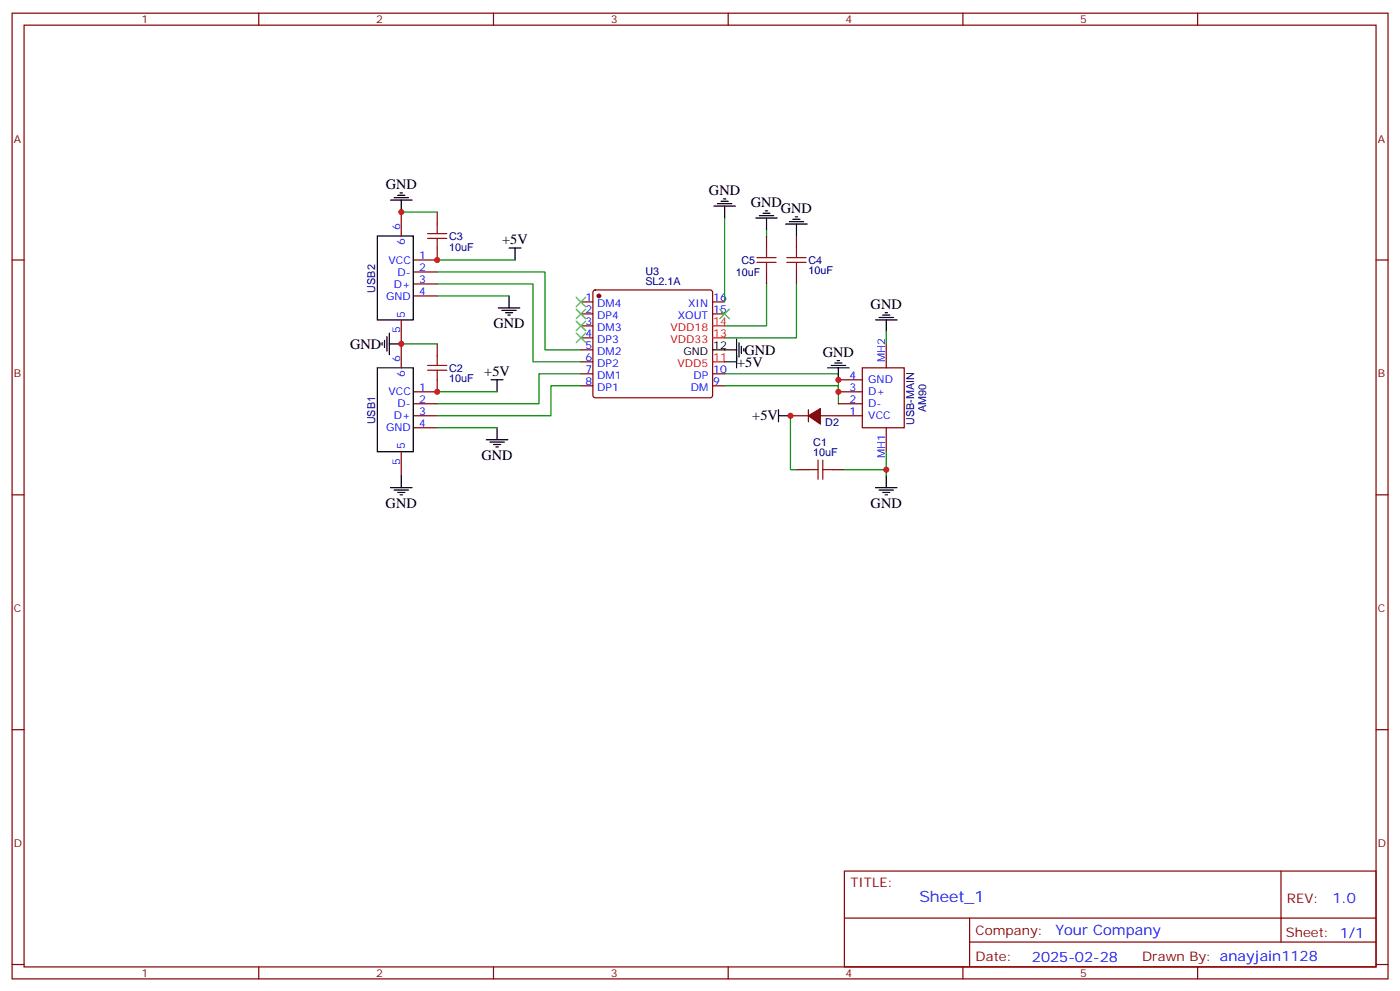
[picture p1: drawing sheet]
<svg xmlns="http://www.w3.org/2000/svg" width="412mm" height="292mm" viewBox="0 0 412 292" stroke-linecap="round" stroke-linejoin="round" font-family="sans-serif">
<g fill="none" stroke="#870000" stroke-width=".35">
<path d="M3.6 3.9h405.3v284.3h-405.3zM7.1 7.4h398.3v277.3h-398.3zM76.2 3.9v3.5M145.4 3.9v3.5M214.5 3.9v3.5M283.7 3.9v3.5M352.8 3.9v3.5M3.6 76.6h3.5M118.2 62.4v7.1M128.8 73v3.6h-7.1M128.8 62.4v3.6M225.8 69.5v3.5"/>
<path d="M234.6 69.5v3.5M405.4 76.6h3.5M118.2 94.2v14.1M121.7 80.1h7.1M121.7 83.6h7.1M121.7 87.1h7.1M171.1 88.9h3.6M171.1 92.4h3.6M171.1 96h3.6M171.1 99.5h3.6M174.9 85.6l.5-.2h33.8l.5 .2 .2 .5v30.3l-.2 .5-.5 .2h-33.8l-.5-.2-.2-.5v-30.3zM209.9 88.9h3.6"/>
<path d="M209.9 92.4h3.6M225.8 80.1v3.5M234.6 80.1v3.5M121.7 118.9h7.1M128.8 111.8v3.6h-7.1M128.8 101.2v3.6M171.1 103h3.6M171.1 106.5h3.6M171.1 110.1h3.6M171.1 113.6h3.6M209.9 110.1h3.6M209.9 113.6h3.6"/>
<path d="M247 115.4h7M247 118.9h7M247 111.8h7M254 108.3h12.4v17.6h-12.4zM261.1 101.2v7.1M118.2 133v7.1M121.7 122.4h7.1M121.7 125.9h7.1M232.9 122.4h5.3M234.6 138.3h3.6M238.2 120.6v3.6M241.7 122.4h12.3"/>
<path d="M245.2 138.3h3.5M261.1 125.9v7.1M3.6 145.7h3.5M405.4 145.7h3.5M3.6 214.8h3.5M405.4 214.8h3.5M248.7 256.5h156.7v28.2h-156.7zM377.4 256.5v20.9M248.8 270.3h156.4M285.7 277.4h119.5M285.7 270.3v14.1M3.6 284h3.5"/>
<path d="M76.2 284.7v3.5M145.4 284.7v3.5M214.5 284.7v3.5M283.7 284.7v3.5M352.8 284.7v3.5M405.4 284h3.5"/>
</g>
<g fill="none" stroke="#000" stroke-width=".35">
<path d="M115 58.9h6.4M116.1 58.2h4.2M117.2 57.5h2.1M117.9 56.8h.7M118.2 58.9v3.5M211.3 60h4.3M212.4 59.3h2.1M213.1 58.6h.7M111.2 69.5h10.5v24.7h-10.5zM150 73h3.5M151.7 73v3.6M210.3 60.7h6.3"/>
<path d="M213.5 60.7v3.5M222.6 64.2h6.4M223.7 63.5h4.2M224.8 62.8h2.1M225.5 62.1h.7M225.8 64.2v3.5M231.5 66h6.3M232.5 65.3h4.2M233.6 64.6h2.1M234.3 63.9h.7M234.6 66v3.5M114 99.1v4.3"/>
<path d="M114.7 98.1v6.3M146.8 90.7h6.3M147.8 91.4h4.3M148.9 92.1h2.1M149.6 92.8h.7M150 87.1v3.6M217 99.8v8.5M257.9 94.2h6.4M259 93.5h4.2M260 92.8h2.1M260.7 92.1h.7M261.1 94.2v3.5"/>
<path d="M111.2 108.3h10.5v24.7h-10.5zM112.6 100.9v.7M113.3 100.2v2.1M114.7 101.2h3.5M144.7 111.8h3.5M146.4 111.8v3.6M209.9 103h7.1M213.5 106.5h3.5M217.7 100.9v4.2M218.4 102v2.1M219.1 102.7v.7M243.8 108.3h6.4"/>
<path d="M244.9 107.6h4.2M245.9 106.9h2.1M246.6 106.2h.7M247 108.3v3.5M143.3 129.5h6.3M144.3 130.2h4.3M145.4 130.9h2.1M146.1 131.6h.7M146.4 125.9v3.6M229.3 122.4h3.6M229.3 120.6v3.6M115 143.6h6.4"/>
<path d="M116.1 144.3h4.2M117.2 145h2.1M117.9 145.7h.7M118.2 140.1v3.5M257.9 143.6h6.4M259 144.3h4.2M260 145h2.1M260.7 145.7h.7M261.1 140.1v3.5"/>
</g>
<g fill="#870000" stroke="#870000" stroke-width=".35">
<path d="M238.2 122.4l3.5-2.1v4.6z"/>
<circle cx="176.4" cy="87.1" r=".53"/>
</g>
<path d="M209.9 99.5h3.6M209.9 96h3.6M209.9 106.5h3.6" fill="none" stroke="#f00" stroke-width=".35"/>
<g fill="none" stroke="#008700" stroke-width=".35">
<path d="M118.2 62.4h10.6M128.8 76.6h22.9M213.5 64.2v24.7M225.8 67.7v1.8M128.8 83.6h28.2v22.9h14.1M128.8 80.1h31.7v22.9h10.6M128.8 87.1h21.2M225.8 83.6v12.4h-12.3M234.6 83.6v15.9h-21.1M261.1 97.7v3.5M118.2 101.2h10.6M128.8 115.4h17.6"/>
<path d="M171.1 110.1h-12.3v8.8h-30M171.1 113.6h-8.8v8.8h-33.5M213.5 110.1h33.5v5.3M213.5 113.6h33.5v5.3M128.8 125.9h17.6M232.9 122.4v15.9h1.7M248.7 138.3h12.4M261.1 133v7.1"/>
</g>
<g fill="none" stroke="#a10000" stroke-width=".35">
<path d="M126 70.2h5.6M126 68.8h5.6M128.8 66v2.8M128.8 70.2v2.8M223 77.3h5.6M223 75.8h5.6M225.8 73v2.8M225.8 77.3v2.8M231.8 77.3h5.7M231.8 75.8h5.7M234.6 73v2.8M234.6 77.3v2.8"/>
<path d="M126 109h5.6M126 107.6h5.6M128.8 104.8v2.8M128.8 109v2.8M238.2 138.3h2.8M241 135.5v5.6M242.4 138.3h2.8M242.4 135.5v5.6"/>
</g>
<path d="M169.7 87.5l2.8 2.8M169.7 91l2.8 2.8M169.7 94.5l2.8 2.9M169.7 98.1l2.8 2.8M172.5 87.5l-2.8 2.8M172.5 91l-2.8 2.8M172.5 94.5l-2.8 2.9M172.5 98.1l-2.8 2.8M212.1 91l2.8 2.8M214.9 91l-2.8 2.8" fill="none" stroke="#3c3" stroke-width=".35"/>
<g fill="#c00">
<circle cx="232.9" cy="122.4" r=".88"/>
<circle cx="261.1" cy="138.3" r=".88"/>
<circle cx="128.8" cy="76.6" r=".88"/>
<circle cx="118.2" cy="62.4" r=".88"/>
<circle cx="128.8" cy="115.4" r=".88"/>
<circle cx="118.2" cy="101.2" r=".88"/>
<circle cx="247" cy="111.8" r=".88"/>
<circle cx="247" cy="115.4" r=".88"/>
</g>
<text font-size="4.6" fill="#00f" x="270.8" y="265.5">Sheet_1</text>
<g font-size="4.2">
<text x="113.6" y="55.7">GND</text>
<text x="208.9" y="57.4">GND</text>
<text x="221.2" y="60.9">GND</text>
<text x="230" y="62.7">GND</text>
<text x="148" y="71.9">+5V</text>
<text x="256.5" y="90.9">GND</text>
<text x="145.4" y="96.7">GND</text>
<text x="103.2" y="102.6">GND</text>
<text x="217.2" y="108">+5V</text>
<text x="219.3" y="104.4">GND</text>
<text x="242.4" y="105.1">GND</text>
<text x="142.7" y="110.7">+5V</text>
<text x="221.6" y="123.8">+5V</text>
<text x="141.8" y="135.5">GND</text>
<text x="113.6" y="149.6">GND</text>
<text x="256.5" y="149.6">GND</text>
</g>
<g font-size="4.2" fill="#00f">
<text x="392.5" y="265.7">1.0</text>
<text x="310.9" y="275.3">Your Company</text>
<text x="304" y="283.1">2025-02-28</text>
</g>
<g font-size="3.9" fill="#800">
<text x="250.5" y="261.1">TITLE:</text>
<text x="379.1" y="265.7">REV:</text>
<text x="287.4" y="275.3">Company:</text>
<text x="378.8" y="275.9">Sheet: 1/1</text>
<text x="287.4" y="282.9">Date:</text>
<text x="336.5" y="283">Drawn By: anayjain1128</text>
</g>
<g font-size="3.2" fill="#800">
<text x="41.7" y="6.9">1</text>
<text x="110.8" y="6.9">2</text>
<text x="180" y="6.9">3</text>
<text x="249.1" y="6.9">4</text>
<text x="318.2" y="6.9">5</text>
<text x="4.1" y="42">A</text>
<text x="405.9" y="42">A</text>
<text x="4.1" y="111.1">B</text>
<text x="405.9" y="111.1">B</text>
<text x="4.1" y="180.3">C</text>
<text x="405.9" y="180.3">C</text>
<text x="4.1" y="249.4">D</text>
<text x="405.9" y="249.4">D</text>
<text x="41.7" y="287.7">1</text>
<text x="110.8" y="287.7">2</text>
<text x="180" y="287.7">3</text>
<text x="249.1" y="287.7">4</text>
<text x="318.2" y="287.7">5</text>
</g>
<g font-size="3.2" fill="#00f">
<text x="117.9" y="67.7" transform="rotate(-90 117.9 67.7)">6</text>
<text x="114.4" y="77.6">VCC</text>
<text x="119.3" y="72.2" transform="rotate(-90 119.3 72.2)">6</text>
<text x="123.5" y="76.2">1</text>
<text x="117.2" y="81.1">D-</text>
<text x="123.5" y="79.7">2</text>
<text x="123.5" y="83.3">3</text>
<text x="113.8" y="88.2">GND</text>
<text x="116" y="84.7">D+</text>
<text x="123.5" y="86.8">4</text>
<text x="172.5" y="88.5">1</text>
<text x="210.1" y="88.5">16</text>
<text x="119.3" y="93.5" transform="rotate(-90 119.3 93.5)">5</text>
<text x="172.5" y="92.1">2</text>
<text x="172.5" y="95.6">3</text>
<text x="176" y="90.3">DM4</text>
<text x="176" y="93.8">DP4</text>
<text x="199.7" y="93.8">XOUT</text>
<text x="202.7" y="90.3">XIN</text>
<text x="210.1" y="92.1">15</text>
<text x="117.9" y="98" transform="rotate(-90 117.9 98)">5</text>
<text x="172.5" y="99.1">4</text>
<text x="176" y="97.4">DM3</text>
<text x="176" y="100.9">DP3</text>
<text x="117.9" y="106.5" transform="rotate(-90 117.9 106.5)">6</text>
<text x="172.5" y="102.7">5</text>
<text x="172.5" y="106.2">6</text>
<text x="176" y="104.4">DM2</text>
<text x="176" y="107.9">DP2</text>
<text x="260.7" y="106.5" transform="rotate(-90 260.7 106.5)">MH2</text>
<text x="119.3" y="111" transform="rotate(-90 119.3 111)">6</text>
<text x="172.5" y="109.7">7</text>
<text x="172.5" y="113.2">8</text>
<text x="176" y="111.5">DM1</text>
<text x="204.3" y="111.5">DP</text>
<text x="210.1" y="113.2">9</text>
<text x="210.1" y="109.7">10</text>
<text x="250.3" y="111.5">4</text>
<text x="255.8" y="112.9">GND</text>
<text x="114.4" y="116.4">VCC</text>
<text x="117.2" y="119.9">D-</text>
<text x="123.5" y="115">1</text>
<text x="123.5" y="118.5">2</text>
<text x="176" y="115">DP1</text>
<text x="203.5" y="115">DM</text>
<text x="250.3" y="115">3</text>
<text x="250.3" y="118.5">2</text>
<text x="255.8" y="116.4">D+</text>
<text x="255.8" y="119.9">D-</text>
<text x="116" y="123.5">D+</text>
<text x="123.5" y="122.1">3</text>
<text x="123.5" y="125.6">4</text>
<text x="250.3" y="122.1">1</text>
<text x="255.8" y="123.5">VCC</text>
<text x="113.8" y="127">GND</text>
<text x="117.9" y="136.8" transform="rotate(-90 117.9 136.8)">5</text>
<text x="119.3" y="132.3" transform="rotate(-90 119.3 132.3)">5</text>
<text x="260.7" y="134.8" transform="rotate(-90 260.7 134.8)">MH1</text>
</g>
<g font-size="3.2" fill="#000080">
<text x="132.3" y="70.7">C3</text>
<text x="132.3" y="73.8">10uF</text>
<text x="218.4" y="77.7">C5</text>
<text x="238.2" y="77.7">C4</text>
<text x="190.1" y="81">U3</text>
<text x="216.8" y="81.2">10uF</text>
<text x="238.2" y="80.8">10uF</text>
<text x="110.6" y="86.1" transform="rotate(-90 110.6 86.1)">USB2</text>
<text x="190.1" y="84.1">SL2.1A</text>
<text x="132.3" y="112.6">10uF</text>
<text x="132.3" y="109.4">C2</text>
<text x="110.5" y="124.9" transform="rotate(-90 110.5 124.9)">USB1</text>
<text x="243.1" y="125.3">D2</text>
<text x="269.3" y="125.2" transform="rotate(-90 269.3 125.2)">USB-MAIN</text>
<text x="272.8" y="121.3" transform="rotate(-90 272.8 121.3)">AM90</text>
<text x="239.6" y="131.3">C1</text>
<text x="239.6" y="134.4">10uF</text>
</g>
<g font-size="3.2" fill="#f00">
<text x="210.1" y="95.6">14</text>
<text x="197.5" y="100.9">VDD33</text>
<text x="197.5" y="97.4">VDD18</text>
<text x="210.1" y="99.1">13</text>
<text x="199.6" y="107.9">VDD5</text>
<text x="210.1" y="106.2">11</text>
</g>
<g font-size="3.2">
<text x="201.4" y="104.4">GND</text>
<text x="210.1" y="102.7">12</text>
</g>
</svg>
